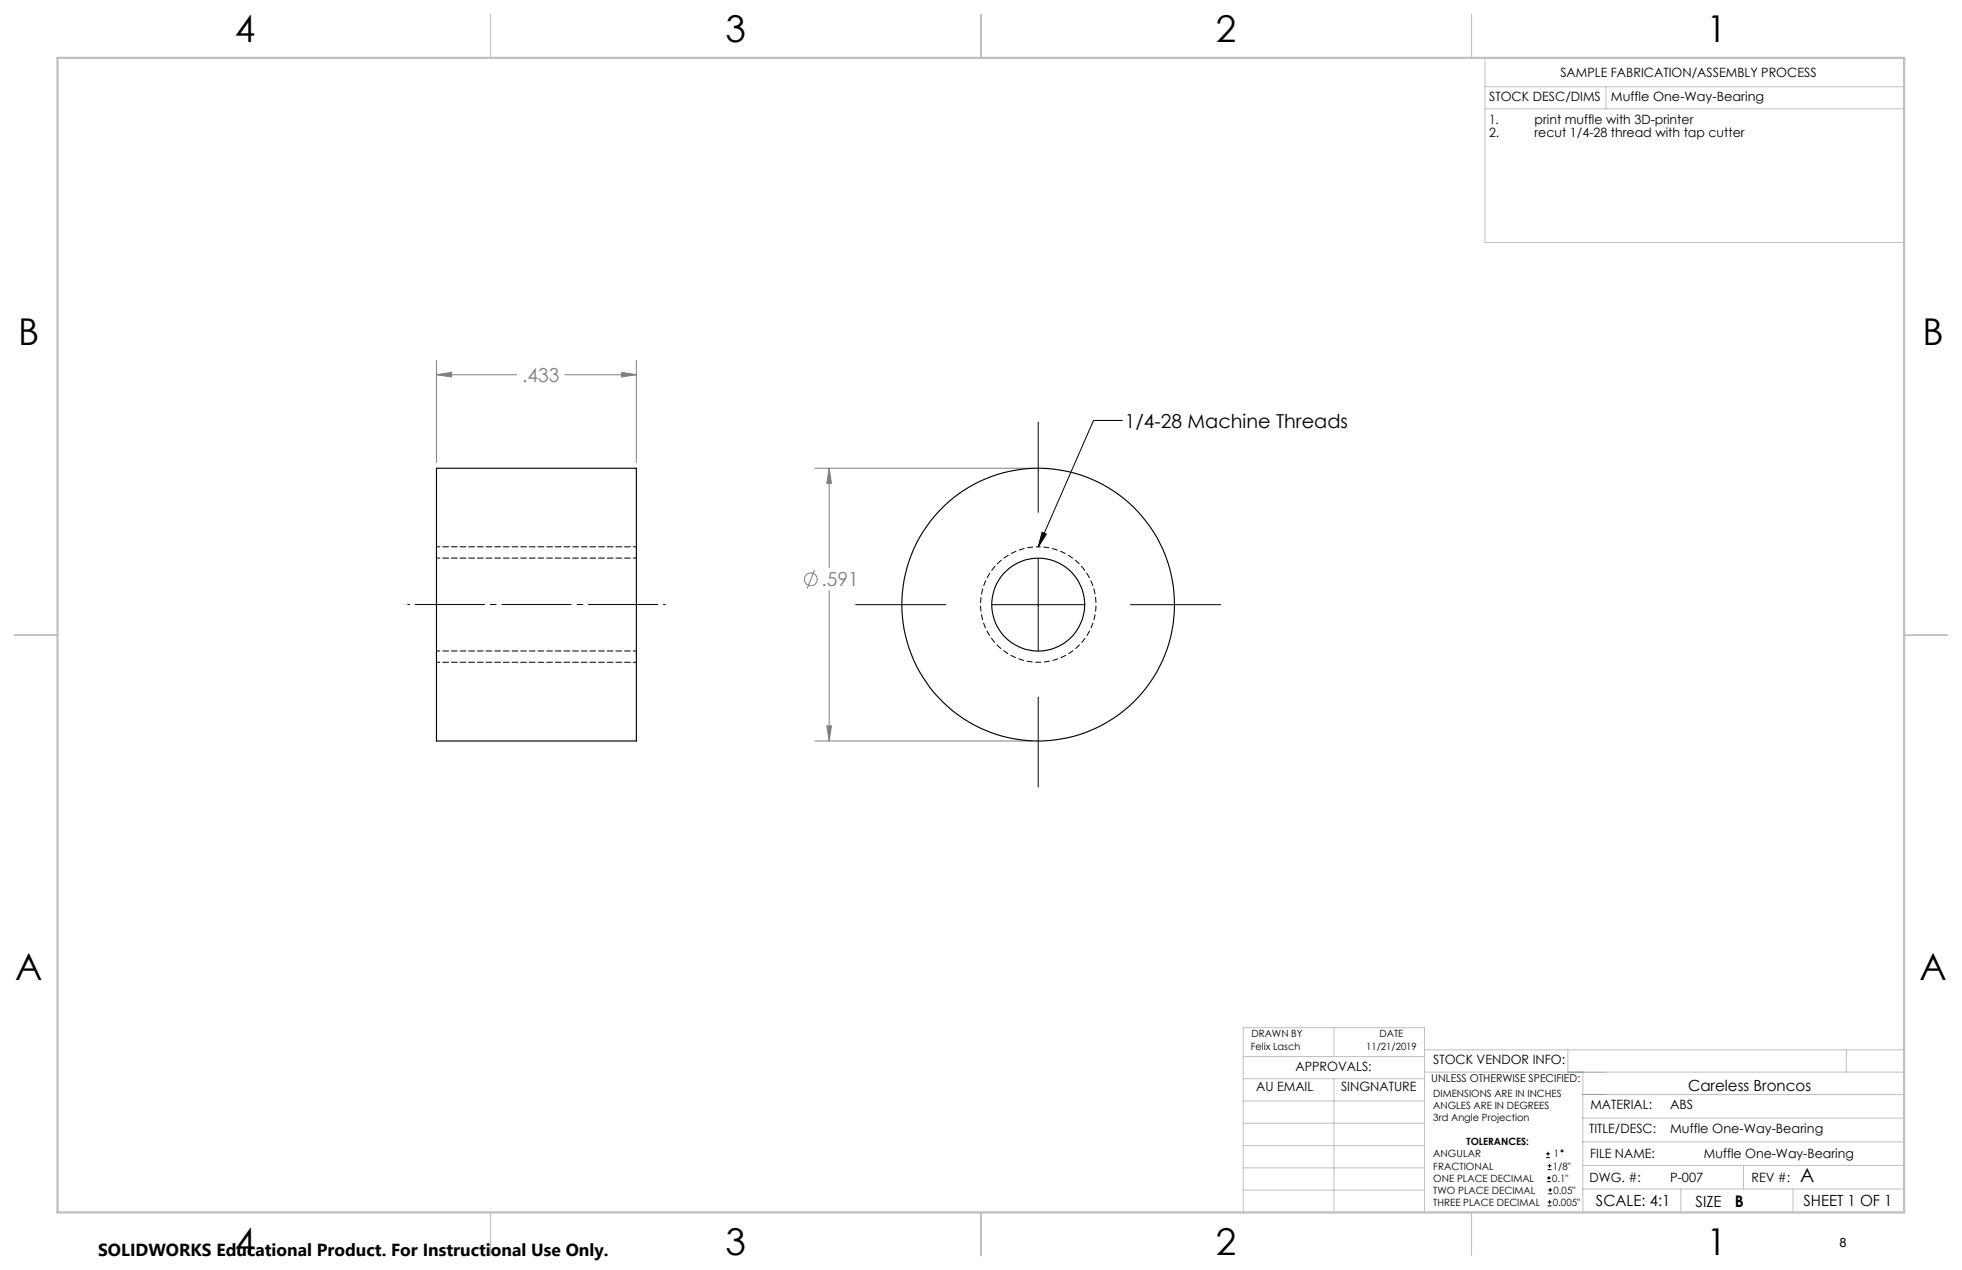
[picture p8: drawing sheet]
<svg xmlns="http://www.w3.org/2000/svg" width="432mm" height="279mm" viewBox="0 0 432 279" stroke-linecap="round" stroke-linejoin="round" font-family="sans-serif">
<g fill="none" stroke="#808080" stroke-width=".22">
<path d="M96.1 79.3v22.4M140.1 79.3v22.4M96.1 82.4l3.3-.5v1zM96.1 82.4h17.6M124.3 82.4h15.8M136.8 81.9l3.3 .5-3.3 .5zM179.3 103h47.9M182.5 103v21.9M182.5 103l.5 3.3h-1zM179.2 125.4l-1.5 4.1M182.5 130v33M182 159.7h1l-.5 3.3z"/>
<path d="M179.3 163h47.9"/>
<circle cx="178.4" cy="127.4" r="1.41"/>
</g>
<g fill="none" stroke="#000" stroke-width=".22">
<path d="M228.5 92.9v19.8M247 92.5h-6.3l-12.2 27.8M229.3 117.1l1 .4-1.8 2.8zM188.3 133h19.9M218.3 133h20.4M228.5 122.9v20.3M248.8 133h19.8M228.5 153.4v19.8M340.3 254.7h.8M340.3 253.8h.8M340.5 260h.8M340.5 259.2h.8"/>
<path d="M340.6 257.3h.9M340.6 256.5h.9M340.7 253.4v.8M340.9 258.7v.8M341 256.1v.8M340.6 265.3h.9M340.6 264.4h.9M340.7 262.6h.9M340.7 261.8h.9M341 264v.9M341.2 261.4v.8"/>
<circle cx="343.8" cy="253.2" r=".2"/>
</g>
<path d="M228.5 120.3a12.7 12.7 0 0 0-11.2 18.8 12.7 12.7 0 0 0 21.9 .8 12.7 12.7 0 0 0-9.7-19.6h-1" fill="none" stroke="#000" stroke-width=".22" stroke-dasharray="1.3 .6" stroke-dashoffset=".7" stroke-linecap="butt"/>
<path d="M146.4 133h-56.7" fill="none" stroke="#000" stroke-width=".22" stroke-dasharray="15.2 1.3 1.3 1.3" stroke-dashoffset="-1.7"/>
<g fill="none" stroke="#c0c0c0" stroke-width=".22">
<path d="M326.8 19.1h92.3M326.8 12.7v40.6h92.3M353.4 19.1v4.9M326.8 24h92.3M273.6 232.4h39.9M273.6 237.3h39.9M293.6 226.1v6.3M293.6 237.3v29.4M313.5 235.9h105.6M313.5 231h105.6M345.1 231v4.9M348.4 235.9v30.9"/>
<path d="M406.3 231v4.9M273.6 242.2h39.9M273.6 247.1h39.9M273.6 252h39.9M273.6 256.9h39.9M348.4 246h70.7M348.4 256.4h70.7M348.4 251.2h70.7M348.4 240.8h70.7M383.7 256.4v5.2M273.6 261.8h39.9M313.5 266.7v-40.6h-39.9v40.6h74.4"/>
<path d="M348.4 261.6h70.7M369.9 261.6v5.2M394.6 261.6v5.2"/>
</g>
<path d="M108 3.2v9.5M215.9 3.2v9.5M323.8 3.2v9.5M3.1 139.7h9.6M419.1 139.7h9.5M108 266.7v9.6M215.9 266.7v9.6M323.8 266.7v9.6" fill="none" stroke="#c0c0c0" stroke-width=".25"/>
<path d="M12.7 12.7h406.4v254h-406.4z" fill="none" stroke="#c0c0c0" stroke-width=".5"/>
<path d="M345.1 235.9h8.3M348.4 240.8h5" fill="none" stroke="#53a9ff" stroke-width=".22"/>
<path d="M96.1 120.3h44M96.1 145.7h44" fill="none" stroke="#000" stroke-width=".22" stroke-dasharray="1.3 .6" stroke-dashoffset=".5"/>
<path d="M182.5 103l.5 3.3h-1zM182 159.7h1l-.5 3.3zM136.8 81.9l3.3 .5-3.3 .5zM96.1 82.4l3.3-.5v1z" fill="#808080"/>
<path d="M229.3 117.1l1 .4-1.8 2.8z" fill="#000"/>
<g fill="none" stroke="#000" stroke-width=".25">
<path d="M96.1 103h44v60h-44z"/>
<circle cx="228.5" cy="133" r="30"/>
<circle cx="228.5" cy="133" r="10.2"/>
</g>
<path d="M140.1 122.8h-44M96.1 143.2h44" fill="none" stroke="#000" stroke-width=".22" stroke-dasharray="1.3 .6" stroke-dashoffset=".5"/>
<g font-size="8.1">
<text x="51.7" y="9.3">4</text>
<text x="159.7" y="9.3">3</text>
<text x="267.6" y="9.3">2</text>
<text x="375.6" y="9.3">1</text>
<text x="4" y="76">B</text>
<text x="423.1" y="76">B</text>
<text x="3.3" y="215.7">A</text>
<text x="422.4" y="215.7">A</text>
<text x="51.7" y="276">4</text>
<text x="159.7" y="276">3</text>
<text x="267.6" y="276">2</text>
<text x="375.6" y="276">1</text>
</g>
<g font-size="4.2" fill="#808080">
<text x="114.9" y="84">.433</text>
<text x="180.8" y="129">.591</text>
</g>
<g font-size="4.2">
<text x="247.6" y="94.1">1/4-28 Machine Threads</text>
<text x="396.2" y="260">A</text>
</g>
<text font-size="3.8" x="21.6" y="276.3">SOLIDWORKS Educational Product. For Instructional Use Only.</text>
<text font-size="3.5" x="381.8" y="265.6">B</text>
<g font-size="3.4">
<text x="371.5" y="240.1">Careless Broncos</text>
<text x="351.2" y="265.2">SCALE: 4:1</text>
<text x="373.2" y="265.6">SIZE</text>
<text x="396.9" y="265.2">SHEET 1 OF 1</text>
</g>
<g font-size="2.8">
<text x="343.4" y="16.9">SAMPLE FABRICATION/ASSEMBLY PROCESS</text>
<text x="327.7" y="22.3">STOCK DESC/DIMS</text>
<text x="354.5" y="22.2">Muffle One-Way-Bearing</text>
<text x="327.7" y="27.3">1.</text>
<text x="337.7" y="27.3">print muffle with 3D-printer</text>
<text x="327.7" y="30.1">2.</text>
<text x="337.7" y="30.1">recut 1/4-28 thread with tap cutter</text>
<text x="285.1" y="235.7">APPROVALS:</text>
<text x="315.4" y="234.1">STOCK VENDOR INFO:</text>
<text x="276.4" y="240.1">AU EMAIL</text>
<text x="295.1" y="240.1">SINGNATURE</text>
<text x="350" y="244.1">MATERIAL:</text>
<text x="367.6" y="244.1">ABS</text>
<text x="349.7" y="249.2">TITLE/DESC:</text>
<text x="367.6" y="249.2">Muffle One-Way-Bearing</text>
<text x="350" y="254.7">FILE NAME:</text>
<text x="375" y="254.8">Muffle One-Way-Bearing</text>
<text x="349.8" y="260">DWG. #:</text>
<text x="367.6" y="260">P-007</text>
<text x="385.5" y="260">REV #:</text>
<text x="404.8" y="274.3">8</text>
</g>
<text font-size="2.4" x="315" y="238.1">UNLESS OTHERWISE SPECIFIED:</text>
<g font-size="2.2">
<text x="275.3" y="231.1">Felix Lasch</text>
<text x="275.4" y="228.2">DRAWN BY</text>
<text x="300.7" y="231.1">11/21/2019</text>
<text x="303.6" y="228.2">DATE</text>
<text x="315.4" y="241.4">DIMENSIONS ARE IN INCHES</text>
<text x="315.4" y="244">ANGLES ARE IN DEGREES</text>
<text x="315.4" y="246.7">3rd Angle Projection</text>
<text x="322.8" y="252">TOLERANCES:</text>
<text x="315.4" y="254.6">ANGULAR</text>
<text x="315.4" y="257.3">FRACTIONAL</text>
<text x="341.8" y="257.3">1/8&quot;</text>
<text x="342" y="254.6">1</text>
<text x="315.4" y="262.6">TWO PLACE DECIMAL</text>
<text x="315.4" y="260">ONE PLACE DECIMAL</text>
<text x="341.6" y="260">0.1&quot;</text>
<text x="341.9" y="262.6">0.05&quot;</text>
<text x="315.4" y="265.3">THREE PLACE DECIMAL</text>
<text x="341.8" y="265.3">0.005&quot;</text>
</g>
</svg>
